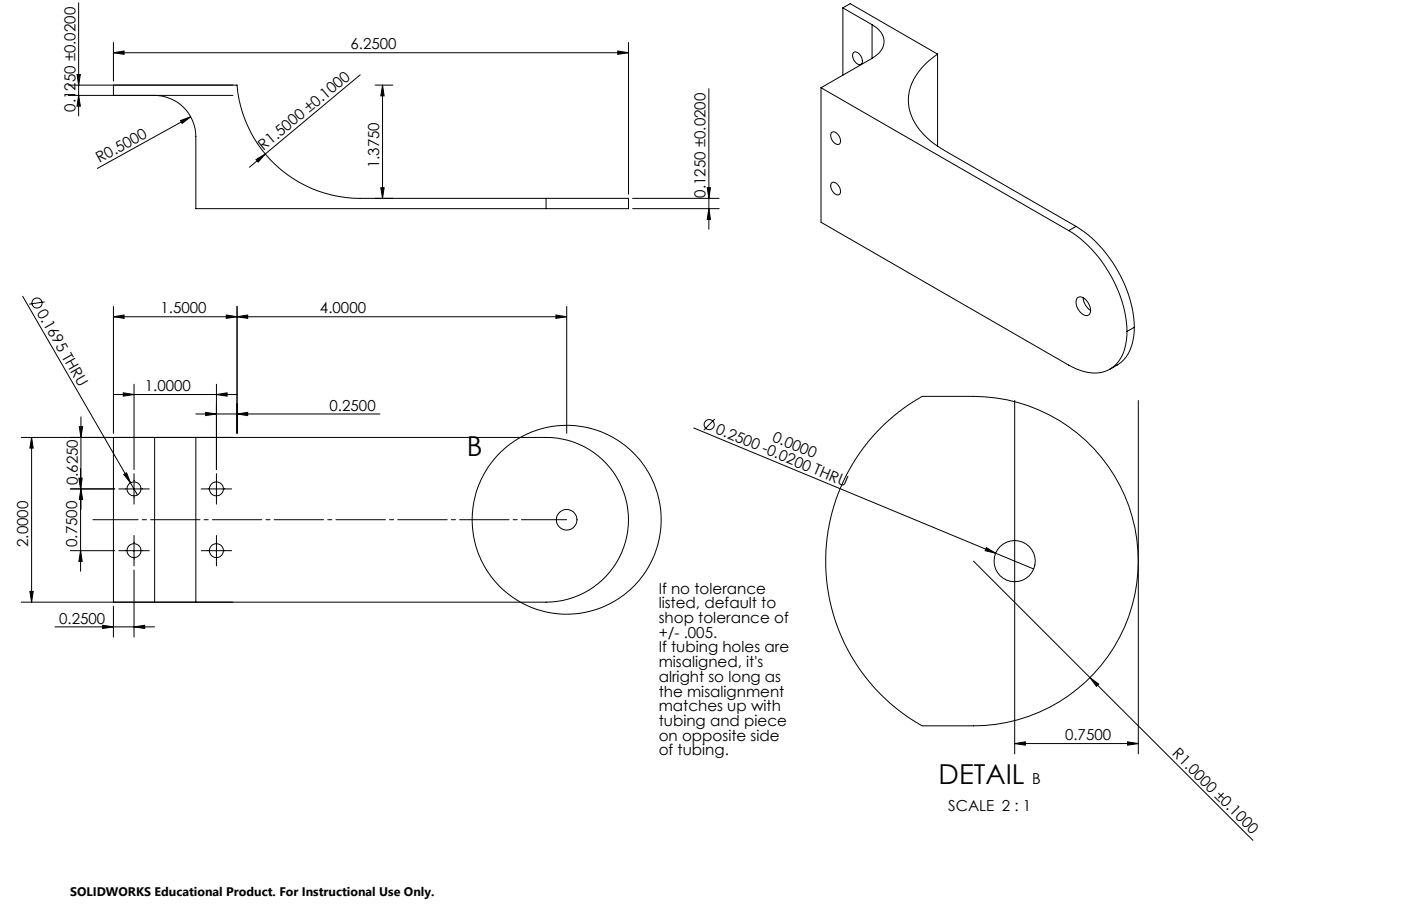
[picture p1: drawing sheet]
<svg xmlns="http://www.w3.org/2000/svg" width="432mm" height="279mm" viewBox="0 0 432 279" stroke-linecap="round" stroke-linejoin="round" font-family="sans-serif">
<g fill="none" stroke="#000" stroke-width=".31">
<path d="M24.2 .9v34.9M35 16.3l3.2-.6v1.1zM35 13.1v11.9M35 16.3h158.7M190.4 15.7l3.3 .6-3.3 .5zM193.7 13.1v46.8M259.8 2.4l9 5.2M259.8 2.4l2.2-1.3 27 15.6M259.8 2.4v20.8M263.1 16.2a2.22 2.22 0 0 1 2.6 2.2 1.1 1.1 0 0 1-.5 1.5 1.1 1.1 0 0 1-1.5-.6 2.46 2.46 0 0 1-.6-3.1zM268.8 7.6a6 6 0 0 1 3.6 5.9 6.6 6.6 0 0 1-3.6 4.5M268.8 18l-15.8 9.1"/>
<path d="M268.8 7.6v10.4M289 16.7a18.2 18.2 0 0 0-9 13.9 17.4 17.4 0 0 0 8.2 14l2.9 1.8 40.5 23.4M289 16.7v28.4M21.1 26.2h52a38.1 38.1 0 0 0 37.9 35h57.3M21.1 29.4h50.7M23.7 23h1.1l-.6 3.2zM24.2 29.4l.6 3.3h-1.1zM35 26.2v3.2M47.7 29.4a12.8 12.8 0 0 1 12.7 12.7v22.2h107.9M55.6 37.2l3.2-1.2-2.7 2.1zM58.8 36l-28.8 15.9M111 23.1l-34.1 28.5"/>
<path d="M115.6 26.2h5.5M117.9 26.2l.5 3.4h-1zM117.9 26.2v35M218.5 27.3v43.4M253 27.1v41.4l76.4 44.1a13.3 13.3 0 0 0 12.2 1.5 11.1 11.1 0 0 0 5.6-9.1l.1-2.8M253 27.1l76.4 44M78.9 49.2l2.9-1.7-2.2 2.5zM117.4 57.9h1l-.5 3.3zM218 57.9h1l-.5 3.3zM256.2 41a1.63 1.63 0 0 1 2.5 1.1l.3 .9a1.1 1.1 0 0 1-.5 1.5 1.1 1.1 0 0 1-1.5-.6l-.8-1.2-.2-1zM256.2 56.6a1.63 1.63 0 0 1 2.5 1l.3 1a1.1 1.1 0 0 1-.5 1.5 1.1 1.1 0 0 1-1.5-.6l-.8-1.3-.2-.9zM168.3 61.2h25.4v3.1h-25.4"/>
<path d="M168.3 61.2v3.1M195 61.2h26.7M195 64.3h26.7M218.5 64.3l.5 3.4h-1zM329.4 71.1a39.8 39.8 0 0 1 17.9 31.1M331.6 69.8a39.8 39.8 0 0 1 18 31.1M331.6 69.8l-2.2 1.3M7 91.4l35.4 61.2M13.8 93.1l-4.8 .7M35 97.7l3.2-.5v1zM35 94.5v39.1M35 97.7h139.7"/>
<path d="M69.7 97.2l3.4 .5-3.4 .5zM73.1 97.7l3.2-.5v1zM73.1 94.5v39.1M171.3 97.2l3.4 .5-3.4 .5zM174.7 94.5v39.1M332 91.9a2.17 2.17 0 0 1 3.1 1.1 3.2 3.2 0 0 1 .4 4.2 2.75 2.75 0 0 1-3.2-1.8l-.6-1.7v-1zM333.9 91.9a5.1 5.1 0 0 0 2.2 3.8M41.3 118.5v26.3M66.7 118.5v26.3M349.6 100.9a13.4 13.4 0 0 1-4.8 11.4l-2.7 1.5M349.6 100.9l-2.3 1.3M6.6 134.9h161.7a25.4 25.4 0 0 1 25.4 25.4 25.4 25.4 0 0 1-25.4 25.4h-161.7"/>
<path d="M9.7 134.9l.5 3.3h-1zM9.7 134.9v50.8M24.4 131.6h1.1l-.6 3.3zM24.9 128.6v28.5M35 134.9v50.8M35 121.7h38.1M38 121.1l3.3 .6-3.3 .5zM47.7 134.9h12.7v50.8h-12.7zM60.4 127.7h56.7M63.4 127.2l3.3 .5-3.3 .5zM66.7 121.7l3.3-.6v1.1zM73.1 127.7l3.2-.5v1z"/>
<path d="M213.8 132l93 38.6M220.3 129.2l-3.4 3.4M270.9 132.5l6.1-5.5 3.4-2.4 3.8-2.4 19.3 .2a50.8 50.8 0 0 1 47.3 52.4 50.8 50.8 0 0 1-50.8 49h-15.8l-6.5-4.2-3.3-2.7-3.3-3.1-5.6-6.6-2.4-3.6-2.3-4.1-2.2-4.9-1.5-4.1-1.5-6.1-.7-4.4-.4-5.2 .3-7.8 1.2-7.4 2.3-7.2 2.9-6.5 2.3-3.9 2.1-3.3zM312.7 123.5v109M350.8 123.5v109M21.7 150.8h13.6M24.3 147.5h1l-.5 3.3zM24.8 144.4v31.8M24.9 150.8l.6 3.3h-1.1zM36.6 150.8h9.4M38.1 146.3l.9-.5 1.2 3.1zM41.3 146.1v9.4"/>
<path d="M62 150.8h9.4M66.7 146.1v9.4M21.7 169.8h13.6M24.8 169.8l.5 3.3h-1zM36.6 169.8h9.4M41.3 175.8v20.7M41.3 165.1v9.4M62 169.8h9.4M66.7 165.1v9.4M300 173l36 36M304 168.9l2.8 1.7-3.2-.8zM306.8 170.6l11.8 4.9"/>
<path d="M9.2 182.4h1l-.5 3.3zM16.9 193.3h30.8M31.6 192.8l3.4 .5-3.4 .5zM35 187v9.5M41.3 193.3l3.3-.5v1zM336 209l2.6 2-.7 .7zM336 209l50.2 50.2M312.7 229.3l3.3-.5v1zM312.7 229.3h38.1M347.5 228.8l3.3 .5-3.3 .5z"/>
<circle cx="11.4" cy="93.4" r="1.55"/>
<circle cx="218.6" cy="131" r="1.56"/>
<circle cx="41.3" cy="150.8" r="2.15"/>
<circle cx="66.7" cy="150.8" r="2.15"/>
<circle cx="41.3" cy="169.8" r="2.15"/>
<circle cx="66.7" cy="169.8" r="2.15"/>
<circle cx="174.6" cy="160.3" r="29.1"/>
<circle cx="174.7" cy="160.3" r="3.2"/>
<circle cx="312.7" cy="173.1" r="6.4"/>
</g>
<path d="M28.6 160.3h146.1" fill="none" stroke="#000" stroke-width=".31" stroke-dasharray="15.2 1.3 1.3 1.3" stroke-dashoffset="1.3"/>
<g fill="#000">
<path d="M55.6 37.2l3.2-1.2-2.7 2.1zM78.9 49.2l2.9-1.7-2.2 2.5zM38.1 146.3l.9-.5 1.2 3.1zM304 168.9l2.8 1.7-3.2-.8zM336 209l2.6 2-.7 .7z"/>
<path d="M35 16.3l3.2-.6v1.1zM190.4 15.7l3.3 .6-3.3 .5z"/>
<path d="M23.7 23h1.1l-.6 3.2zM24.2 29.4l.6 3.3h-1.1zM218 57.9h1l-.5 3.3zM218.5 64.3l.5 3.4h-1z"/>
<path d="M117.4 57.9h1l-.5 3.3zM117.9 26.2l.5 3.4h-1z"/>
<path d="M69.7 97.2l3.4 .5-3.4 .5zM35 97.7l3.2-.5v1z"/>
<path d="M63.4 127.2l3.3 .5-3.3 .5zM73.1 127.7l3.2-.5v1zM38 121.1l3.3 .6-3.3 .5zM66.7 121.7l3.3-.6v1.1zM73.1 97.7l3.2-.5v1zM171.3 97.2l3.4 .5-3.4 .5zM312.7 229.3l3.3-.5v1zM347.5 228.8l3.3 .5-3.3 .5z"/>
<path d="M24.3 147.5h1l-.5 3.3zM24.8 169.8l.5 3.3h-1z"/>
<path d="M24.9 150.8l.6 3.3h-1.1zM24.4 131.6h1.1l-.6 3.3z"/>
<path d="M9.2 182.4h1l-.5 3.3zM9.7 134.9l.5 3.3h-1z"/>
<path d="M41.3 193.3l3.3-.5v1zM31.6 192.8l3.4 .5-3.4 .5z"/>
</g>
<g font-size="8.5">
<text x="143.9" y="140.5">B</text>
<text x="289.3" y="241.9">DETAIL</text>
</g>
<g font-size="4.7">
<text x="108" y="15.2">6.2500</text>
<text x="23.3" y="34.5" transform="rotate(-90 23.3 34.5)">0.1250 ±0.0200</text>
<text x="81.3" y="46.6" transform="rotate(-40 81.3 46.6)">R1.5000 ±0.1000</text>
<text x="30.7" y="50.4" transform="rotate(-29 30.7 50.4)">R0.5000</text>
<text x="116.9" y="51.9" transform="rotate(-90 116.9 51.9)">1.3750</text>
<text x="217.5" y="60.9" transform="rotate(-90 217.5 60.9)">0.1250 ±0.0200</text>
<text x="11.2" y="96.5" transform="rotate(60 11.2 96.5)">0.1695 THRU</text>
<text x="49.5" y="96.6">1.5000</text>
<text x="98.6" y="96.6">4.0000</text>
<text x="44.6" y="120.6">1.0000</text>
<text x="101.6" y="126.6">0.2500</text>
<text x="220.3" y="133.5" transform="rotate(23 220.3 133.5)">0.2500 -0.0200 THRU</text>
<text x="237.8" y="135.9" transform="rotate(23 237.8 135.9)">0.0000</text>
<text x="23.9" y="149.6" transform="rotate(-90 23.9 149.6)">0.6250</text>
<text x="8.7" y="168.7" transform="rotate(-90 8.7 168.7)">2.0000</text>
<text x="23.8" y="168.7" transform="rotate(-90 23.8 168.7)">0.7500</text>
<text x="203" y="183.1">If no tolerance</text>
<text x="203" y="187.6">listed, default to</text>
<text x="18.2" y="192.3">0.2500</text>
<text x="203" y="192.2">shop tolerance of</text>
<text x="203" y="196.7">+/- .005.</text>
<text x="203" y="201.2">If tubing holes are</text>
<text x="203" y="205.7">misaligned, it's</text>
<text x="203" y="210.3">alright so long as</text>
<text x="203" y="214.8">the misalignment</text>
<text x="203" y="219.3">matches up with</text>
<text x="203" y="223.9">tubing and piece</text>
<text x="203" y="228.4">on opposite side</text>
<text x="203" y="232.9">of tubing.</text>
<text x="328.3" y="228.3">0.7500</text>
<text x="361.1" y="232.7" transform="rotate(45 361.1 232.7)">R1.0000 ±0.1000</text>
<text x="318.1" y="241.8">B</text>
<text x="292.2" y="250.1">SCALE 2 : 1</text>
</g>
<text font-size="3.8" x="21.6" y="276.3">SOLIDWORKS Educational Product. For Instructional Use Only.</text>
</svg>
